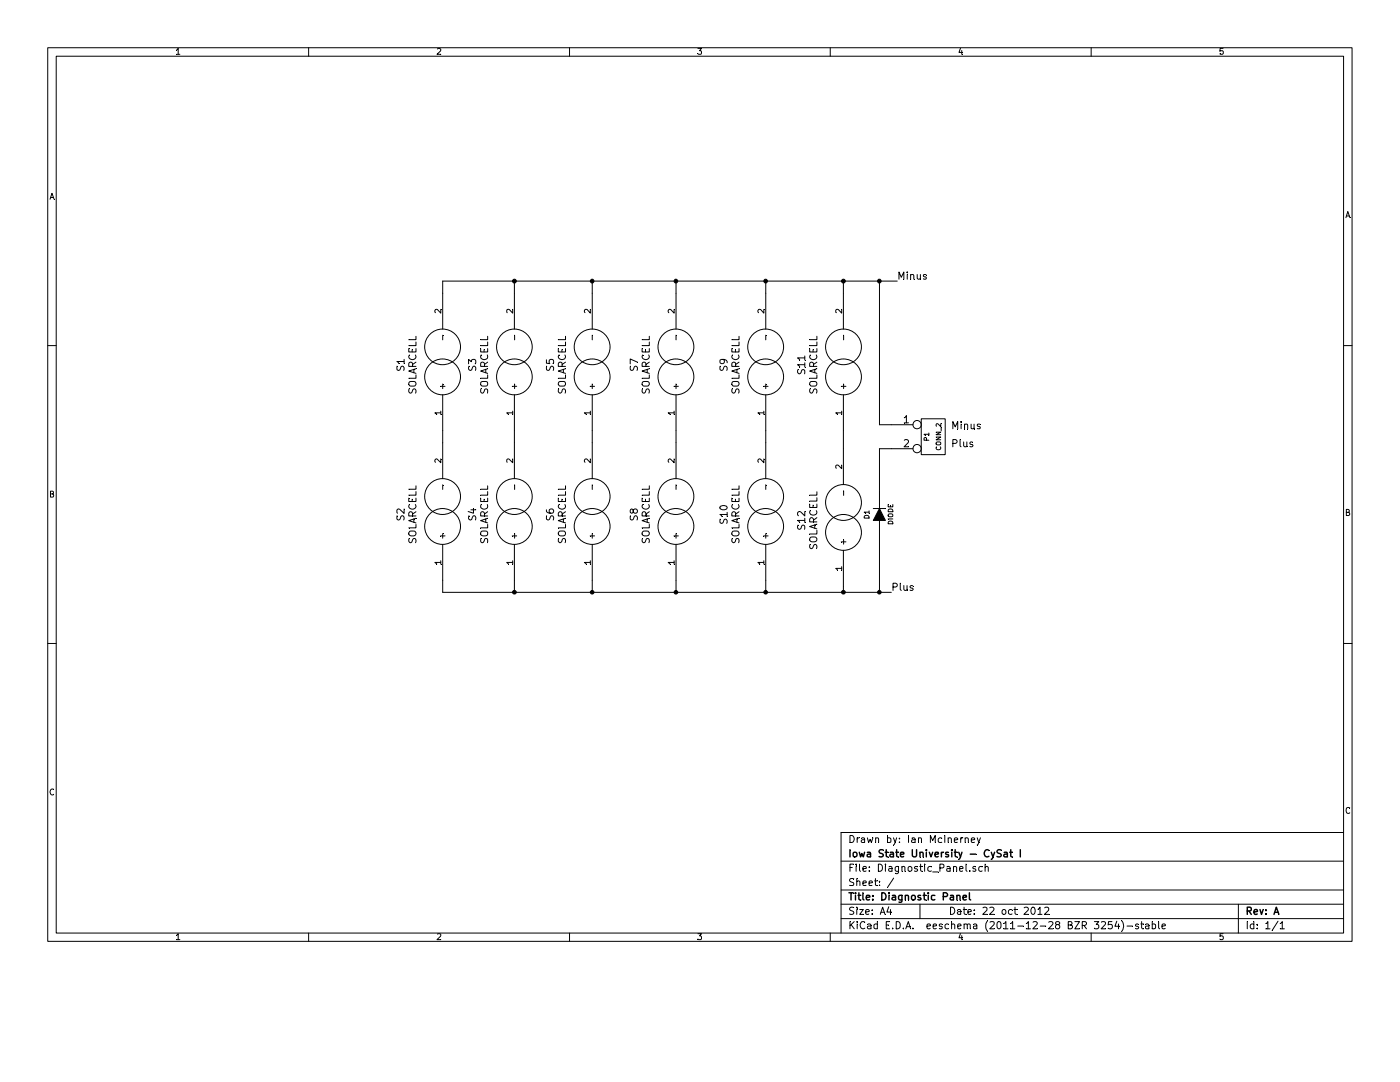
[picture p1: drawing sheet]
EESchema Schematic File Version 2  date 2/19/2013 9:53:31 PM
LIBS:power
LIBS:device
LIBS:transistors
LIBS:conn
LIBS:linear
LIBS:regul
LIBS:74xx
LIBS:cmos4000
LIBS:adc-dac
LIBS:memory
LIBS:xilinx
LIBS:special
LIBS:microcontrollers
LIBS:dsp
LIBS:microchip
LIBS:analog_switches
LIBS:motorola
LIBS:texas
LIBS:intel
LIBS:audio
LIBS:interface
LIBS:digital-audio
LIBS:philips
LIBS:display
LIBS:cypress
LIBS:siliconi
LIBS:opto
LIBS:atmel
LIBS:contrib
LIBS:valves
LIBS:CubeSat
LIBS:Diagnostic_Panel-cache
EELAYER 25  0
EELAYER END
$Descr A4 11700 8267
encoding utf-8
Sheet 1 1
Title "Diagnostic Panel"
Date "22 oct 2012"
Rev "A"
Comp "Iowa State University - CySat I"
Comment1 "Drawn by: Ian McInerney"
Comment2 ""
Comment3 ""
Comment4 ""
$EndDescr
Wire Wire Line
	7350 4500 7350 4950
Connection ~ 7350 2350
Wire Wire Line
	7500 2350 3700 2350
Connection ~ 7050 4950
Wire Wire Line
	7050 4900 7050 4950
Connection ~ 7050 2350
Wire Wire Line
	7050 2450 7050 2350
Connection ~ 5650 4950
Wire Wire Line
	5650 4950 5650 4850
Connection ~ 4300 4950
Wire Wire Line
	4300 4850 4300 4950
Connection ~ 6400 2350
Wire Wire Line
	6400 2450 6400 2350
Connection ~ 4950 2350
Wire Wire Line
	4950 2350 4950 2450
Wire Wire Line
	7350 2350 7350 3550
Wire Wire Line
	3700 2350 3700 2450
Wire Wire Line
	5650 3600 5650 3700
Wire Wire Line
	4300 3600 4300 3700
Wire Wire Line
	7350 3550 7450 3550
Wire Wire Line
	3700 3600 3700 3700
Wire Wire Line
	4950 3600 4950 3700
Wire Wire Line
	6400 3600 6400 3700
Wire Wire Line
	4300 2450 4300 2350
Connection ~ 4300 2350
Wire Wire Line
	5650 2450 5650 2350
Connection ~ 5650 2350
Wire Wire Line
	3700 4850 3700 4950
Wire Wire Line
	7450 3750 7350 3750
Wire Wire Line
	4950 4850 4950 4950
Connection ~ 4950 4950
Wire Wire Line
	6400 4850 6400 4950
Connection ~ 6400 4950
Wire Wire Line
	7050 3600 7050 3750
Wire Wire Line
	3700 4950 7450 4950
Connection ~ 7350 4950
Wire Wire Line
	7350 3750 7350 4100
$Comp
L DIODE D1
U 1 1
P 7350 4300
F 0 "D1" H 7350 4400 40  0000 C CNN
F 1 "DIODE" H 7350 4200 40  0000 C CNN
	1    7350 4300
	0    -1   -1   0   
$EndComp
Text Label 7450 4950 0    60   ~ 0
Plus
Text Label 7500 2350 0    60   ~ 0
Minus
$Comp
L SOLARCELL S12
U 1 1
P 7050 4350
F 0 "S12" H 7050 4000 60  0000 C CNN
F 1 "SOLARCELL" H 7050 4100 60  0000 C CNN
	1    7050 4350
	0    1    1    0   
$EndComp
$Comp
L SOLARCELL S11
U 1 1
P 7050 3050
F 0 "S11" H 7050 2700 60  0000 C CNN
F 1 "SOLARCELL" H 7050 2800 60  0000 C CNN
	1    7050 3050
	0    1    1    0   
$EndComp
$Comp
L SOLARCELL S2
U 1 1
P 3700 4300
F 0 "S2" H 3700 3950 60  0000 C CNN
F 1 "SOLARCELL" H 3700 4050 60  0000 C CNN
	1    3700 4300
	0    1    1    0   
$EndComp
$Comp
L SOLARCELL S1
U 1 1
P 3700 3050
F 0 "S1" H 3700 2700 60  0000 C CNN
F 1 "SOLARCELL" H 3700 2800 60  0000 C CNN
	1    3700 3050
	0    1    1    0   
$EndComp
$Comp
L SOLARCELL S4
U 1 1
P 4300 4300
F 0 "S4" H 4300 3950 60  0000 C CNN
F 1 "SOLARCELL" H 4300 4050 60  0000 C CNN
	1    4300 4300
	0    1    1    0   
$EndComp
$Comp
L SOLARCELL S3
U 1 1
P 4300 3050
F 0 "S3" H 4300 2700 60  0000 C CNN
F 1 "SOLARCELL" H 4300 2800 60  0000 C CNN
	1    4300 3050
	0    1    1    0   
$EndComp
$Comp
L SOLARCELL S6
U 1 1
P 4950 4300
F 0 "S6" H 4950 3950 60  0000 C CNN
F 1 "SOLARCELL" H 4950 4050 60  0000 C CNN
	1    4950 4300
	0    1    1    0   
$EndComp
$Comp
L SOLARCELL S5
U 1 1
P 4950 3050
F 0 "S5" H 4950 2700 60  0000 C CNN
F 1 "SOLARCELL" H 4950 2800 60  0000 C CNN
	1    4950 3050
	0    1    1    0   
$EndComp
$Comp
L SOLARCELL S8
U 1 1
P 5650 4300
F 0 "S8" H 5650 3950 60  0000 C CNN
F 1 "SOLARCELL" H 5650 4050 60  0000 C CNN
	1    5650 4300
	0    1    1    0   
$EndComp
$Comp
L SOLARCELL S10
U 1 1
P 6400 4300
F 0 "S10" H 6400 3950 60  0000 C CNN
F 1 "SOLARCELL" H 6400 4050 60  0000 C CNN
	1    6400 4300
	0    1    1    0   
$EndComp
$Comp
L SOLARCELL S7
U 1 1
P 5650 3050
F 0 "S7" H 5650 2700 60  0000 C CNN
F 1 "SOLARCELL" H 5650 2800 60  0000 C CNN
	1    5650 3050
	0    1    1    0   
$EndComp
$Comp
L SOLARCELL S9
U 1 1
P 6400 3050
F 0 "S9" H 6400 2700 60  0000 C CNN
F 1 "SOLARCELL" H 6400 2800 60  0000 C CNN
	1    6400 3050
	0    1    1    0   
$EndComp
Text Notes 7950 3750 0    60   ~ 0
Plus
Text Notes 7950 3600 0    60   ~ 0
Minus
$Comp
L CONN_2 P1
U 1 1
P 7800 3650
F 0 "P1" V 7750 3650 40  0000 C CNN
F 1 "CONN_2" V 7850 3650 40  0000 C CNN
	1    7800 3650
	1    0    0    -1  
$EndComp
$EndSCHEMATC
